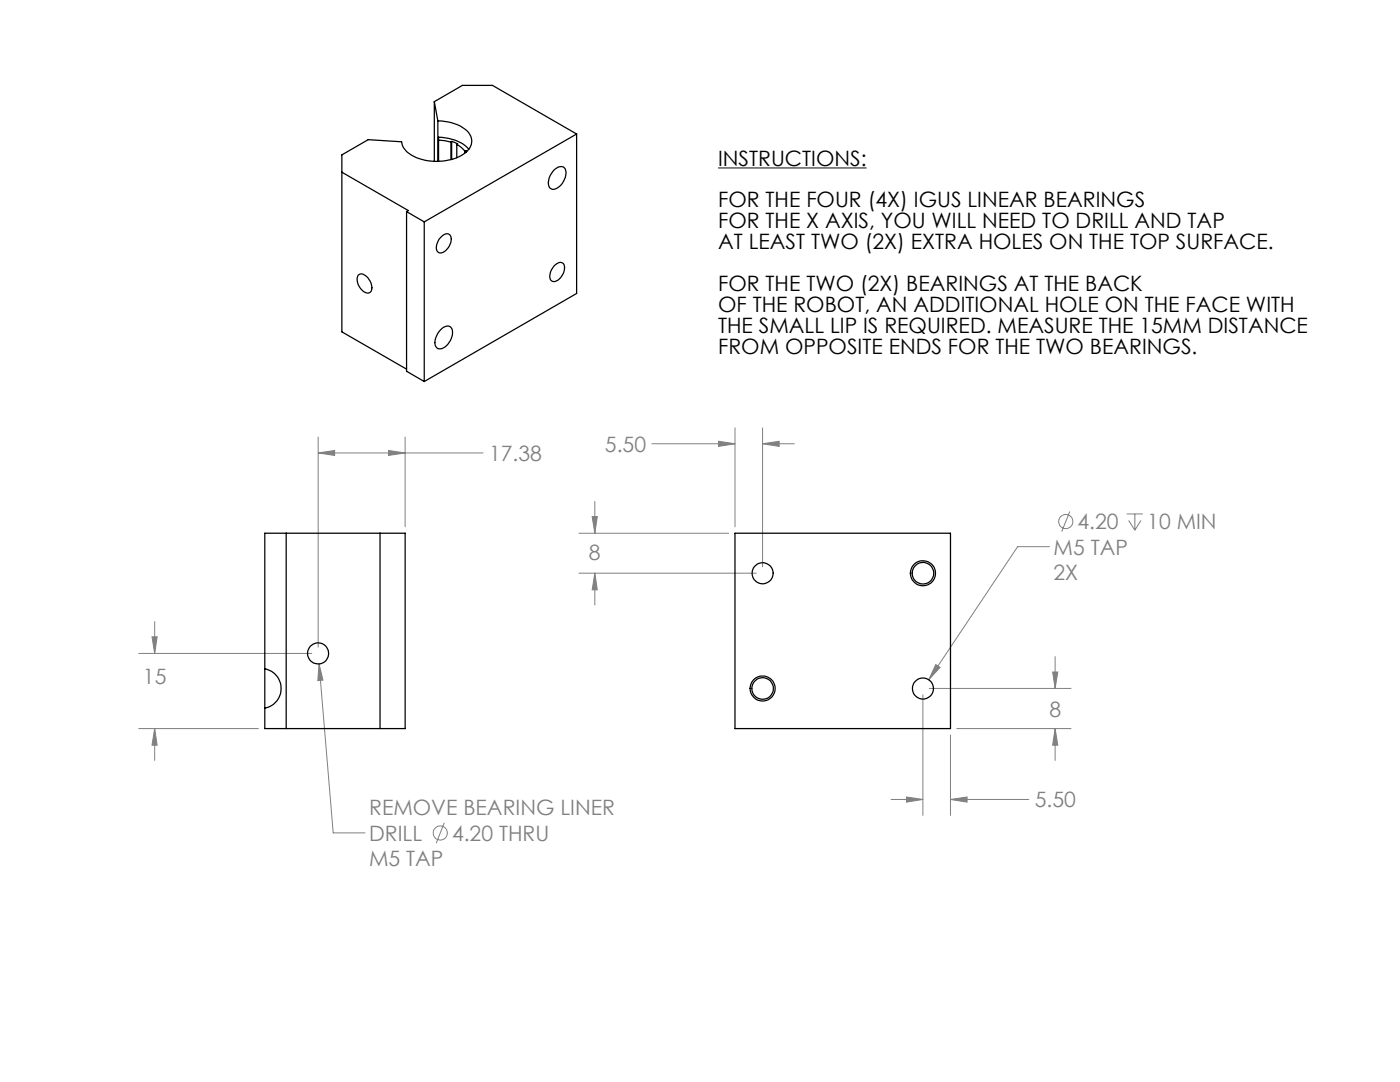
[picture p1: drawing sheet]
<svg xmlns="http://www.w3.org/2000/svg" width="279mm" height="216mm" viewBox="0 0 279 216" stroke-linecap="round" stroke-linejoin="round" font-family="sans-serif">
<g fill="none" stroke="#808080" stroke-width=".2">
<path d="M63.5 90.4l3.3-.5v1zM63.5 87.2v41.9M63.5 90.4h32.9M77.5 89.9l3.4 .5-3.4 .5zM80.9 87.2v17.9M130.1 88.5h16.6M143.4 88.1l3.3 .4-3.3 .6zM146.7 85.4v19.7M152.2 88.5l3.3-.4v1zM152.2 85.4v27.7M152.2 88.5h6.3M115.5 114.4h35.4"/>
<path d="M115.5 106.4h29.9M118.2 103.1h1l-.5 3.3zM118.7 114.4l.5 3.3h-1zM118.7 100v6.4M118.7 114.4v6.3M209.4 109.1h-6.3l-17.8 26.5M213.5 102.1l-1.6 4M224.9 102.6h3.2M225.2 103.9l1.3 1.9M226.5 102.6v3.2M227.7 103.9l-1.2 1.9M27.7 130.4h34.5"/>
<path d="M30.3 127.1h1.1l-.5 3.3zM30.9 124v6.4M63.7 132.5l.8 3.2-1.1 .1zM63.7 132.5l2.8 33.7h6.3M184.2 138.6v24.1M185.5 137.4h28.2M186.8 132.6l.8 .6-2.3 2.4zM210.1 134.1h1l-.5 3.3zM210.6 131v6.4M27.7 145.4h23.9M30.9 145.4l.5 3.3h-1.1zM30.9 145.4v6.3"/>
<path d="M177.8 159.5h6.4M180.9 159l3.3 .5-3.3 .6zM189.7 159.5l3.3-.5v1.1zM189.7 146.6v16.1M189.7 159.5h15.6M191 145.4h22.7M210.6 145.4l.5 3.3h-1zM210.6 145.4v6.3M88.7 164.2l-1.6 4"/>
<circle cx="212.7" cy="104.1" r="1.4"/>
<circle cx="87.9" cy="166.2" r="1.42"/>
</g>
<path d="M143.3 33.5h29.6" fill="none" stroke="#000" stroke-width=".2"/>
<path d="M152.2 88.5l3.3-.4v1zM143.4 88.1l3.3 .4-3.3 .6zM118.7 114.4l.5 3.3h-1zM118.2 103.1h1l-.5 3.3zM210.1 134.1h1l-.5 3.3zM210.6 145.4l.5 3.3h-1zM180.9 159l3.3 .5-3.3 .6zM189.7 159.5l3.3-.5v1.1zM186.8 132.6l-1.5 3 2.3-2.4zM30.3 127.1h1.1l-.5 3.3zM30.9 145.4l.5 3.3h-1.1zM63.5 90.4l3.3-.5v1zM77.5 89.9l3.4 .5-3.4 .5zM63.7 132.5l-.3 3.3 1.1-.1z" fill="#808080"/>
<g fill="none" stroke="#000" stroke-width=".25">
<path d="M68.2 34.4l13.3 7.6-.4 .2M86.7 20.3l.7 3.8M86.7 20.3l5.6-3.3h6l16.8 9.7M86.7 20.3v11.9M87.4 24.1a7.5 7.5 0 0 1 6.4 2.7 2.76 2.76 0 0 1-1.2 3.9 10.3 10.3 0 0 1-11.5-.5l-.6-.7-.3-1.2-6.7-.4-5.3 3v35.3l12.9 7.5M87.4 24.1v8.1M87.5 28l2.5 .4M90 28.4v3.5M90.1 28.2l1.2 .5-.1 .1M90.1 28.2l-.1 .2M90.1 28.2v3.6M91.2 28.8l.9 .6 .6 .7"/>
<path d="M91.2 28.8v2.7M92.7 30.1v.5M93 30.1l.1 .2M93 30.1h-.3M93 30.1v.3M93.6 29.8a8.1 8.1 0 0 0-6.1-2.4v4.8M110.5 34a1.44 1.44 0 0 1 2.3-.3 3.4 3.4 0 0 1-2.5 4.1 1.41 1.41 0 0 1-.8-2l.3-.8zM115.1 26.7l-30.4 17.6M115.1 26.7v31.9l-30.4 17.5M71.5 54.9a1.29 1.29 0 0 1 1.9 .5 2.27 2.27 0 0 1 .4 2.9 1.78 1.78 0 0 1-2.2-1.2l-.3-1.4zM81.1 42.2l3.6 2.1M81.1 42.2v31.9l3.6 2"/>
<path d="M84.7 44.3v31.8M87.9 47.4a1.19 1.19 0 0 1 2.1-.3 2.88 2.88 0 0 1-2.1 3.4 1.13 1.13 0 0 1-.7-1.7zM110.5 53.1a1.29 1.29 0 0 1 2-.5 2.79 2.79 0 0 1-2 3.6 1.14 1.14 0 0 1-.7-1.7zM87.9 65.8a1.36 1.36 0 0 1 2.3-.2 3.4 3.4 0 0 1-2.3 4 1.16 1.16 0 0 1-1.1-1.6l.4-1.1zM57.1 106.4v39M75.8 106.4v39M146.7 106.4h43v39h-43zM52.8 133.5a4 4 0 0 1 3.3 3.9 4 4 0 0 1-3.3 3.9M52.8 133.5v7.8M52.8 133.5v-27.1h28.1v39h-28.1v-4.1"/>
<circle cx="152.2" cy="114.4" r="2.11"/>
<circle cx="184.2" cy="114.4" r="2.5"/>
<circle cx="184.2" cy="114.4" r="2.16"/>
<circle cx="63.5" cy="130.4" r="2.1"/>
<circle cx="152.2" cy="137.4" r="2.5"/>
<circle cx="152.2" cy="137.4" r="2.16"/>
<circle cx="184.2" cy="137.4" r="2.11"/>
</g>
<g font-size="4.2">
<text x="143.3" y="33.1">INSTRUCTIONS:</text>
<text x="143.3" y="41.4">FOR THE FOUR (4X) IGUS LINEAR BEARINGS</text>
<text x="143.3" y="45.6">FOR THE X AXIS, YOU WILL NEED TO DRILL AND TAP</text>
<text x="143.3" y="49.7">AT LEAST TWO (2X) EXTRA HOLES ON THE TOP SURFACE.</text>
<text x="143.3" y="58.1">FOR THE TWO (2X) BEARINGS AT THE BACK</text>
<text x="143.3" y="62.3">OF THE ROBOT, AN ADDITIONAL HOLE ON THE FACE WITH</text>
<text x="143.3" y="66.4">THE SMALL LIP IS REQUIRED. MEASURE THE 15MM DISTANCE</text>
<text x="143.3" y="70.6">FROM OPPOSITE ENDS FOR THE TWO BEARINGS.</text>
</g>
<g font-size="4.2" fill="#808080">
<text x="97.6" y="92">17.38</text>
<text x="120.7" y="90.1">5.50</text>
<text x="215" y="105.6">4.20</text>
<text x="229" y="105.6">10 MIN</text>
<text x="117.5" y="111.7">8</text>
<text x="210.3" y="110.7">M5 TAP</text>
<text x="210.3" y="115.7">2X</text>
<text x="28.5" y="136.4">15</text>
<text x="209.4" y="143.1">8</text>
<text x="206.5" y="161.1">5.50</text>
<text x="73.7" y="162.7">REMOVE BEARING LINER</text>
<text x="73.7" y="167.8">DRILL</text>
<text x="90.2" y="167.7">4.20 THRU</text>
<text x="73.7" y="172.8">M5 TAP</text>
</g>
</svg>
